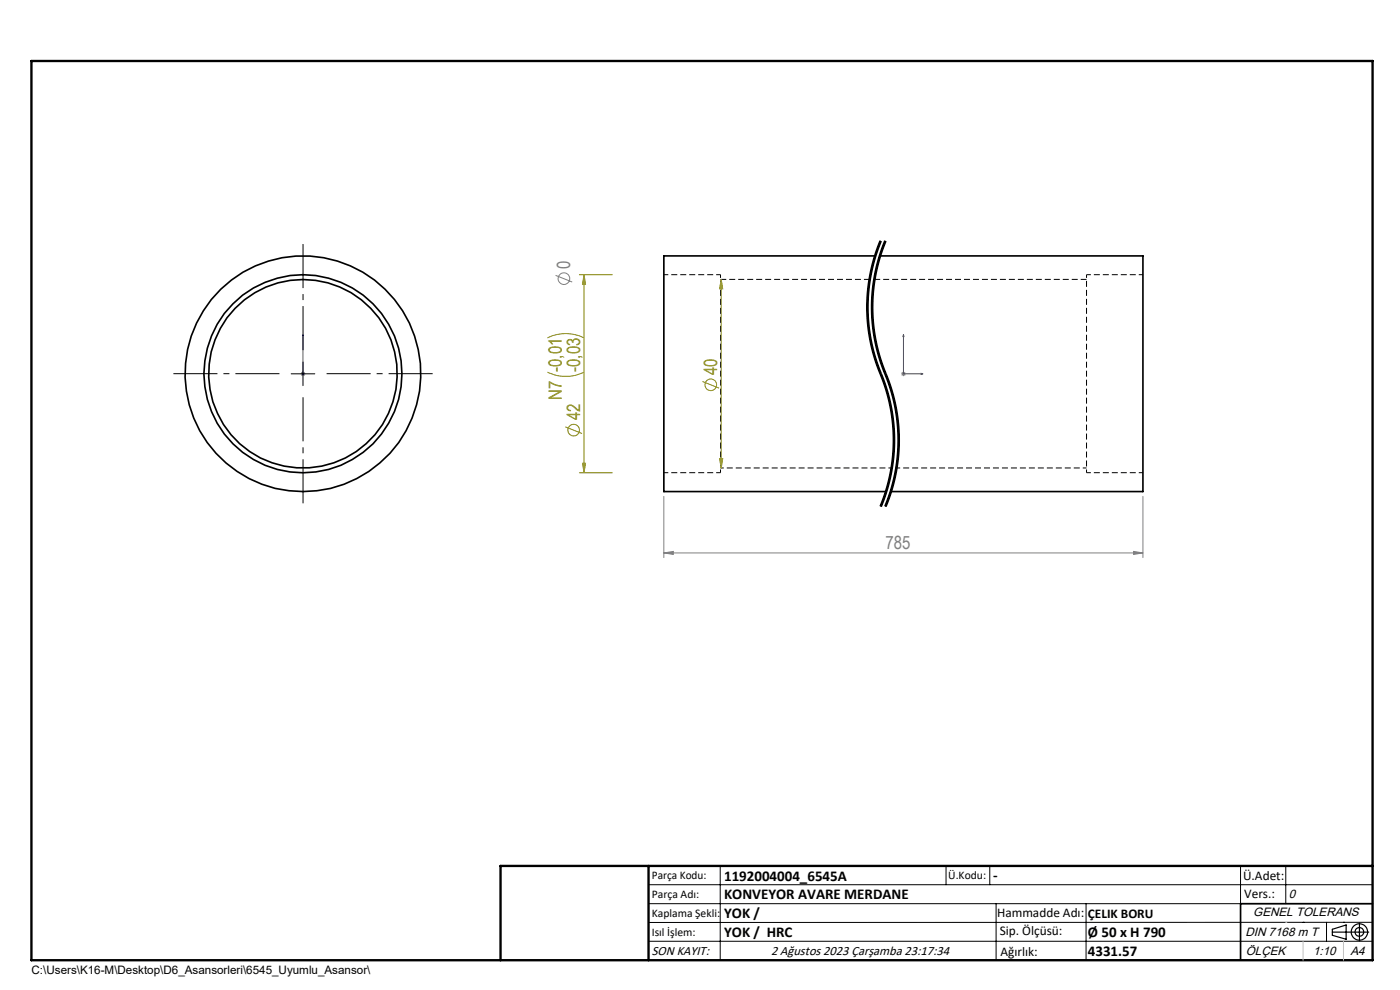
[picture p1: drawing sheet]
<svg xmlns="http://www.w3.org/2000/svg" width="297mm" height="210mm" viewBox="0 0 297 210" stroke-linecap="round" stroke-linejoin="round" font-family="sans-serif">
<path d="M152.9 58.3v42M230.5 58.3v42M152.9 99.3h36.3" fill="none" stroke="#000" stroke-width=".21" stroke-dasharray="1.3 .6" stroke-dashoffset=".6" stroke-linecap="butt"/>
<path d="M152.9 58.3h-12M242.5 58.3h-12M140.9 100.3h12M230.5 100.3h12" fill="none" stroke="#000" stroke-width=".21" stroke-dasharray="1.3 .6" stroke-dashoffset=".3" stroke-linecap="butt"/>
<path d="M230.5 59.3h-45" fill="none" stroke="#000" stroke-width=".21" stroke-dasharray="1.3 .6" stroke-linecap="butt"/>
<path d="M190.2 99.3h40.3" fill="none" stroke="#000" stroke-width=".21" stroke-dasharray="1.3 .6" stroke-dashoffset=".5" stroke-linecap="butt"/>
<path d="M184.5 59.3h-31.6" fill="none" stroke="#000" stroke-width=".21" stroke-dasharray="1.3 .6" stroke-dashoffset=".1" stroke-linecap="butt"/>
<g fill="none" stroke="#000" stroke-width=".35">
<path d="M185.7 54.3h-44.9v50h47.2M186.7 54.3h55.8v50h-53.5M291.2 191.7h-28v12"/>
<circle cx="64.3" cy="79.3" r="21"/>
<circle cx="64.3" cy="79.3" r="20"/>
<circle cx="64.3" cy="79.3" r="25"/>
</g>
<g fill="none" stroke="#808000" stroke-width=".21">
<path d="M122.9 58.3h7M123.9 58.3l.3 2h-.6zM123.9 58.3v42M153 59.3l.3 2h-.7zM153 59.3v40M116.1 78.9a9 9 0 0 0 7.8 0M116.1 71.7a8.6 8.6 0 0 1 7.8 0M119.9 90.5l3.6 1.5M123.6 98.3h.6l-.3 2zM149 80.9l3.5 1.4M152.6 97.3h.7l-.3 2zM122.9 100.3h7"/>
<circle cx="121.7" cy="91.2" r="1.23"/>
<circle cx="150.8" cy="81.6" r="1.24"/>
</g>
<g fill="none" stroke="#808080" stroke-width=".21">
<path d="M117.9 58.4l3.5 1.4M63.8 79.3h1M63.9 78.9l.7 .7M64.3 78.8v1M64.6 78.9l-.7 .7M191.2 79.3h1M191.3 78.9l.7 .7M191.7 78.8v1M192 78.9l-.7 .7M140.8 117.3l2-.3v.6zM140.8 105.3v13M140.8 117.3h101.7"/>
<path d="M240.5 117l2 .3-2 .3zM242.5 105.3v13"/>
<circle cx="119.6" cy="59.1" r="1.24"/>
</g>
<path d="M186.8 51.1a36.6 36.6 0 0 0 0 28.2M187.8 51.1a36.6 36.6 0 0 0 0 28.2M186.8 79.3a36.6 36.6 0 0 1 0 28.1M187.8 79.3a36.6 36.6 0 0 1 0 28.1" fill="none" stroke="#000" stroke-width=".21" stroke-dasharray="6.3 1.3 1.3 1.3" stroke-dashoffset="4" stroke-linecap="butt"/>
<g fill="none" stroke="#000" stroke-width=".21">
<path d="M184.3 59.5l-.4 3.5M184.6 59.5l-.3 2.6M185.3 59.5l-.3 2.6M185.5 54.3l-1.2 5.2M185.6 59.5l-.3 2.6M185.8 54.4l-1.2 5.1M186.5 54.3l-1.2 5.2M186.7 51l-1.2 3.3M186.8 54.4l-1.2 5.1M186.8 51.1a37 37 0 0 0 .7 29.8 36.6 36.6 0 0 1-.7 26.5M187 51.2l-1.2 3.2M187.7 51l-1.2 3.3"/>
<path d="M187.8 51.1a37 37 0 0 0 .7 29.8 36.6 36.6 0 0 1-.7 26.5M188 51.2l-1.2 3.2M61.8 79.3h5M64.3 76.8v5M183.9 63v4.4M183.9 67.4l.4 3.5M184.3 70.9l.7 3.4M184.3 62.1a36.5 36.5 0 0 0 1.5 13.8M184.9 63v4.4M184.9 67.4l.1 .9M185 62.1l-.1 .9M185 68.3l.3 2.6"/>
<path d="M185 74.3l.2 .9M185.2 75.2l1.1 3.3M185.3 70.9l.7 3.4M185.3 62.1a37.6 37.6 0 0 0 3.3 18.7 36.8 36.8 0 0 1 2.2 13M185.8 75.9l1 2.9M186 74.3l.2 .9M186.2 75.2l1.1 3.3M186.3 78.5l1.8 5M186.8 78.8l.2 .4zM187 79.2a36.8 36.8 0 0 1 2.8 14.6M187.3 78.5l1.8 5M188.1 83.4a36.5 36.5 0 0 1-1.4 24"/>
<path d="M189.1 83.4a36.5 36.5 0 0 1-1.4 24M189.8 93.8a37 37 0 0 1-1.9 11.2M190.8 93.8a37 37 0 0 1-1.9 11.2M187.9 105l-.9 2.5M188.9 105l-.9 2.5M137.6 187.7h153.6M137.6 191.7h153.6M137.6 199.7h153.6M152.8 183.7v20M200.7 183.7v4M210 183.7v4M211.3 191.7v12"/>
<path d="M230.4 191.7v12M263.2 183.7v20M272.8 183.7v8M276.4 195.6h.1M281.4 195.6v4.1M285 195.6h.1M291.2 195.6l-153.6 .1"/>
</g>
<g fill="none" stroke="#000" stroke-width=".25">
<path d="M282.6 197.7h7.8M282.6 197.1l3-.9v3l-3-.8zM288.4 195.8v3.8M106.2 203.7h185"/>
<circle cx="288.4" cy="197.7" r="1.74"/>
<circle cx="288.4" cy="197.7" r=".93"/>
</g>
<path d="M64.3 79.2v.2zM64.3 71v.4v-.4M64.3 79.3h.1M64.3 71v8.3M191.7 71l.1 .4h-.2zM191.7 71v8.3h4.1M195.4 79.2l.4 .1-.4 .1z" fill="none" stroke="#00f" stroke-width=".21"/>
<path d="M59.3 79.3h-22.5M64.3 74.3v-22.5M69.3 79.3h22.5M64.3 84.3v22.5" fill="none" stroke="#000" stroke-width=".21" stroke-dasharray="15.2 1.3 1.3 1.3" stroke-dashoffset="5.9" stroke-linecap="butt"/>
<path d="M6.7 12.9h284.5v190.8h-284.5zM137.6 183.7v20M291.2 183.7h-185v20" fill="none" stroke="#000" stroke-width=".5"/>
<path d="M276.4 199.7v4M285 199.7v4" fill="none" stroke="#c0c0c0" stroke-width=".21"/>
<path d="M272.8 195.6h.1" fill="none" stroke="#c0c0c0" stroke-width=".25"/>
<g fill="#00f">
<path d="M195.4 79.2l.4 .1-.4 .1zM191.7 71l.1 .4h-.2z"/>
<path d="M64.3 79.2v.2zM64.3 71v.4z"/>
</g>
<path d="M123.9 58.3l.3 2h-.6zM123.6 98.3h.6l-.3 2zM153 59.3l.3 2h-.7zM152.6 97.3h.7l-.3 2z" fill="#808000"/>
<path d="M140.8 117.3l2-.3v.6zM240.5 117l2 .3-2 .3z" fill="#808080"/>
<g font-size="3.9" fill="#808080">
<text x="121" y="57.1" transform="rotate(-90 121 57.1)">0</text>
<text x="187.8" y="116.4">785</text>
</g>
<g font-size="3.9" fill="#808000">
<text x="123" y="78.9" transform="rotate(-90 123 78.9)">-0,03</text>
<text x="152.1" y="79.6" transform="rotate(-90 152.1 79.6)">40</text>
<text x="119.2" y="84.8" transform="rotate(-90 119.2 84.8)">N7 -0,01</text>
<text x="123" y="89.2" transform="rotate(-90 123 89.2)">42</text>
</g>
<g font-size="3.2">
<text x="153.6" y="186.8">1192004004_6545A</text>
<text x="153.6" y="190.8">KONVEYOR AVARE MERDANE</text>
<text x="210.7" y="186.6">-</text>
<text x="153.6" y="194.8">YOK /</text>
<text x="153.6" y="198.8">YOK / HRC</text>
<text x="230.8" y="198.7">Ø 50 x H 790</text>
<text x="230.8" y="202.8">4331.57</text>
</g>
<g font-size="2.8">
<text x="263.7" y="186.7">Ü.Adet:</text>
<text x="263.9" y="190.5">Vers.:</text>
<text x="211.5" y="194.5">Hammadde Adı:</text>
<text x="230.8" y="194.7">ÇELIK BORU</text>
<text x="138.3" y="202.6">SON KAYIT:</text>
<text x="163.6" y="202.6">2 Ağustos 2023 Çarşamba 23:17:34</text>
<text x="212.1" y="198.4">Sip. Ölçüsü:</text>
<text x="212.2" y="202.7">Ağırlık:</text>
</g>
<g font-size="2.6">
<text x="273.4" y="190.4">0</text>
<text x="265.9" y="194.4">GENEL TOLERANS</text>
<text x="264.2" y="198.5">DIN 7168 m T</text>
<text x="264.3" y="202.6">ÖLÇEK</text>
<text x="278.5" y="202.6">1:10</text>
<text x="286.5" y="202.6">A4</text>
</g>
<g font-size="2.5">
<text x="138.3" y="186.4">Parça Kodu:</text>
<text x="138.3" y="190.5">Parça Adı:</text>
<text x="201.2" y="186.5">Ü.Kodu:</text>
<text x="138.3" y="194.5">Kaplama Şekli:</text>
<text x="138.3" y="198.6">Isıl İşlem:</text>
<text x="6.7" y="206.7">C:\Users\K16-M\Desktop\D6_Asansorleri\6545_Uyumlu_Asansor\</text>
</g>
</svg>
